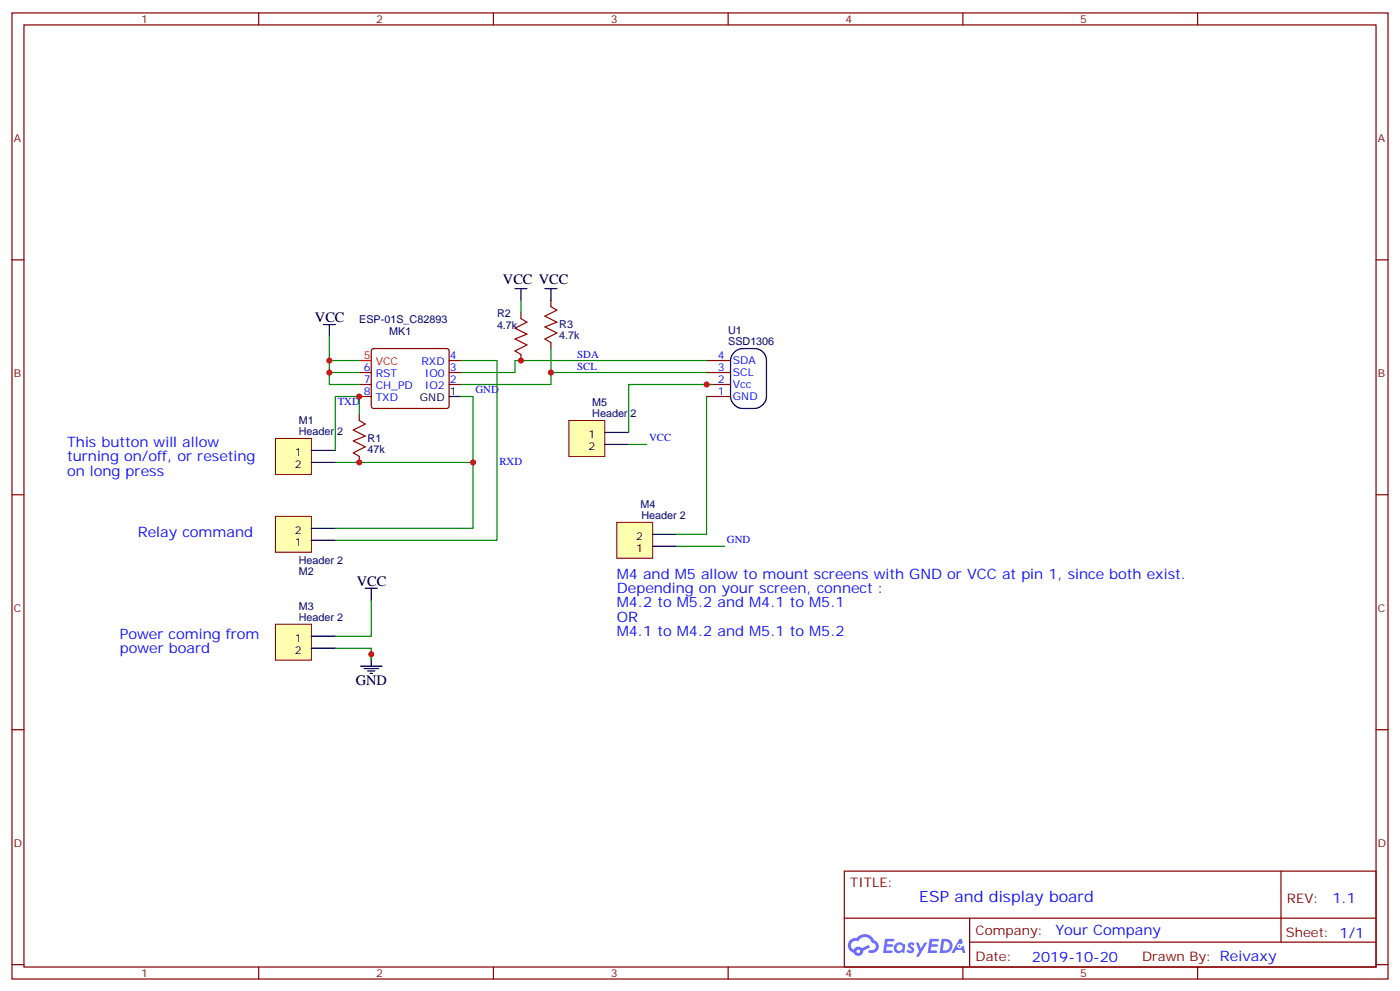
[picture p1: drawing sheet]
<svg xmlns="http://www.w3.org/2000/svg" width="412mm" height="292mm" viewBox="0 0 412 292" stroke-linecap="round" stroke-linejoin="round" font-family="sans-serif">
<g fill="none" stroke="#870000" stroke-width=".35">
<path d="M3.5 3.8h405.4v284.3h-405.4zM7.1 7.3h398.2v277.3h-398.2zM76.2 3.8v3.5M145.3 3.8v3.5M214.5 3.8v3.5M283.6 3.8v3.5M352.8 3.8v3.5M3.5 76.5h3.6M405.3 76.5h3.6M3.5 145.6h3.6M405.3 145.6h3.6M3.5 214.8h3.6"/>
<path d="M405.3 214.8h3.6M248.7 256.4h156.6v28.2h-156.6zM377.3 256.4v20.9M248.7 270.2h156.5M285.6 277.3h119.6M285.6 270.2v14.2M3.5 283.9h3.6M76.2 284.6v3.5M145.3 284.6v3.5M214.5 284.6v3.5M283.6 284.6v3.5M352.8 284.6v3.5"/>
<path d="M405.3 283.9h3.6"/>
</g>
<g fill="#5487ff">
<path d="M267.7 277.6a1.22 1.22 0 0 1 1.7 .2l-.4 .6a.47 .47 0 0 0-.3-.4 .47 .47 0 0 0-.5 .2l.1 .2a1.14 1.14 0 0 1 .8 1.8 1.14 1.14 0 0 1-1.9 0l-.2-.2 .5-.6 .7 .5a.29 .29 0 0 0 .3-.3 .29 .29 0 0 0-.2-.3 1.04 1.04 0 0 1-.6-1.7z"/>
<path d="M260.7 276.3h2.4l.3 .2-.2 .5-1.8 .1-.1 .8h1.5l.3 .4-.3 .4h-1.6l-.2 1.1h1.7l.2 .3-.2 .3-2.6 .1z"/>
<path d="M273.8 276.3h2.4l.3 .2-.1 .5-1.8 .1-.2 .8h1.6l.3 .4-.4 .4h-1.6l-.1 1.1h1.7l.2 .3-.2 .3-2.6 .1z"/>
<path d="M282.6 276.3h.7l.3 1.3-.6 .3a.69 .69 0 0 0-1 .3 .69 .69 0 0 0 .4 .9 .69 .69 0 0 0 .9-.6l.5-.2 .6 2.2h-.8l-.2-.9h-1.8l-.5 .9h-.8z"/>
<path d="M269.8 277.4h.8l.6 1.8 1.1-1.8h.9l-2.6 4.2h-.8l.9-1.5z"/>
<path d="M277.4 276.3l-.6 4.2h1.3a2.11 2.11 0 0 0 2.5-2.1 2.11 2.11 0 0 0-2.5-2.1zM278.1 277.1a1.39 1.39 0 0 1 1.7 1.4 1.39 1.39 0 0 1-1.8 1.3h-.3z"/>
<path d="M263.7 277.9a1.54 1.54 0 0 0-.1 2.2 1.54 1.54 0 0 0 2.2 .1l.6 .3 .3-2.3-.2-.3h-.4a1.49 1.49 0 0 0-2.4 0zM264 278.9a.94 .94 0 0 1 1.8 0 .94 .94 0 0 1-1.8 0z"/>
<path d="M250.4 276.7a2.18 2.18 0 0 0 1.1 3.7 1.44 1.44 0 0 0 1.6 .9 1.44 1.44 0 0 0 1.2-1.4l2-1.1-.5-.7-1.9 1a1.47 1.47 0 0 0-2.4 .4 1.39 1.39 0 0 1-.7-1.9 1.39 1.39 0 0 1 2-.5 2.12 2.12 0 0 1 2.2-1.3 2.12 2.12 0 0 1 1.9 1.7 1.14 1.14 0 0 1 1.1 1.4 1.14 1.14 0 0 1-1.7 .7 .43 .43 0 0 0-.5 .4 .43 .43 0 0 0 .4 .5 1.98 1.98 0 0 0 2.5-1.2 1.98 1.98 0 0 0-1.2-2.6 3.1 3.1 0 0 0-5.3-.6l-.9 .1zM252.3 280a.55 .55 0 0 1 1.1 0 .55 .55 0 0 1-1.1 0z"/>
<circle cx="282.6" cy="278.4" r=".26"/>
</g>
<g fill="none" stroke="#870000" stroke-width=".35">
<path d="M153.5 92v1.8M162.3 88.5v1.7M105.8 113.2h3.6M105.8 109.6h3.6M105.8 116.7h3.6M109.6 102.8l.5-.2h21.5l.5 .2 .2 .5v16.2l-.2 .5-.5 .2h-21.5l-.5-.2-.2-.5v-16.2zM132.3 113.2h3.5M132.3 109.6h3.5M132.3 106.1h3.5M153.5 104.4v1.7M162.3 100.8v1.8M208.1 113.2h7.1"/>
<path d="M208.1 109.6h7.1M208.1 106.1h7.1M208.1 116.7h7.1M105.8 122v1.8M105.8 134.3v1.8"/>
</g>
<path d="M132.3 116.7h3.5M216.4 103.6a3.6 3.6 0 0 1 2.3-1h3.5a3.5 3.5 0 0 1 3.6 3.5v10.6a3.8 3.8 0 0 1-3.6 3.5h-3.5a3.8 3.8 0 0 1-3.5-3.5v-10.6a3.5 3.5 0 0 1 1.2-2.5z" fill="none" stroke="#000" stroke-width=".35"/>
<path d="M105.8 106.1h3.6" fill="none" stroke="#f00" stroke-width=".35"/>
<path d="M153.5 93.8l1.7 1-3.5 1.8 3.5 1.8-3.5 1.4 3.5 1.7-3.5 1.8 1.8 1.1M162.3 90.2l1.7 1.1-3.5 1.8 3.5 1.7-3.5 1.4 3.5 1.8-3.5 1.8 1.8 1M105.8 123.8l1.8 1-3.5 1.8 3.5 1.7-3.5 1.5 3.5 1.7-3.5 1.8 1.7 1" fill="none" stroke="#a10000" stroke-width=".35"/>
<path d="M81.1 129h10.6v10.6h-10.6z" fill="#ffffb0" stroke="#800000" stroke-width=".29"/>
<path d="M91.7 132.6h7.1M91.7 136.1h7.1" fill="none" stroke="#000" stroke-width=".35"/>
<path d="M81.1 183.7h10.6v10.6h-10.6z" fill="#ffffb0" stroke="#800000" stroke-width=".29"/>
<path d="M91.7 187.3h7.1M91.7 190.8h7.1" fill="none" stroke="#000" stroke-width=".35"/>
<path d="M181.7 153.7h10.6v10.6h-10.6z" fill="#ffffb0" stroke="#800000" stroke-width=".29"/>
<path d="M192.3 157.3h7M192.3 160.8h7" fill="none" stroke="#000" stroke-width=".35"/>
<path d="M167.6 123.8h10.6v10.5h-10.6z" fill="#ffffb0" stroke="#800000" stroke-width=".29"/>
<path d="M178.2 127.3h7M178.2 130.8h7" fill="none" stroke="#000" stroke-width=".35"/>
<path d="M81.1 152h10.6v10.6h-10.6z" fill="#ffffb0" stroke="#800000" stroke-width=".29"/>
<g fill="none" stroke="#000" stroke-width=".35">
<path d="M95.2 95.5h3.6M97 95.5v3.6M151.7 84.9h3.5M153.5 84.9v3.6M160.5 84.9h3.5M162.3 84.9v3.6M91.7 159h7.1M91.7 155.5h7.1M107.6 173.1h3.5M109.4 173.1v3.6M106.2 196.1h6.3M107.2 196.8h4.3"/>
<path d="M108.3 197.5h2.1M109 198.2h.7M109.4 192.5v3.6"/>
</g>
<g fill="none" stroke="#008700" stroke-width=".35">
<path d="M97 99.1v7h8.8M153.5 88.5v3.5M97 106.1v3.5h8.8M97 109.6v3.6h8.8M135.8 116.7h3.5v38.8h-40.5M135.8 106.1h10.6v52.9h-47.6M162.3 102.6v10.6h-26.5M162.3 109.6h45.8M208.1 106.1h-56.4v3.5h-15.9M208.1 116.7v40.6h-8.8M209.9 113.2h-24.7v14.1M98.8 136.1h40.5"/>
<path d="M105.8 122v-5.3h-7v15.9M185.2 130.8h5.3M109.4 176.7v10.6h-10.6M199.3 160.8h14.1M98.8 190.8h10.6v3.5"/>
</g>
<g fill="#c00">
<circle cx="208.1" cy="113.2" r=".88"/>
<circle cx="162.3" cy="109.6" r=".88"/>
<circle cx="97" cy="106.1" r=".88"/>
<circle cx="109.4" cy="192.5" r=".88"/>
<circle cx="105.8" cy="116.7" r=".88"/>
<circle cx="105.8" cy="136.1" r=".88"/>
<circle cx="139.3" cy="136.1" r=".88"/>
<circle cx="153.5" cy="106.1" r=".88"/>
<circle cx="97" cy="109.6" r=".88"/>
</g>
<text font-size="4.6" fill="#00f" x="270.8" y="265.4">ESP and display board</text>
<g font-size="4.2">
<text x="148.2" y="83.5">VCC VCC</text>
<text x="92.8" y="94.8">VCC</text>
<text x="105.1" y="172.4">VCC</text>
<text x="104.8" y="201.7">GND</text>
</g>
<g font-size="4.2" fill="#00f">
<text x="19.8" y="131.5">This button will allow</text>
<text x="19.8" y="135.7">turning on/off, or reseting</text>
<text x="19.8" y="140">on long press</text>
<text x="40.6" y="158">Relay command</text>
<text x="181.7" y="170.3">M4 and M5 allow to mount screens with GND or VCC at pin 1, since both exist.</text>
<text x="181.7" y="174.6">Depending on your screen, connect :</text>
<text x="181.7" y="178.8">M4.2 to M5.2 and M4.1 to M5.1</text>
<text x="181.7" y="183">OR</text>
<text x="35.3" y="188">Power coming from</text>
<text x="181.7" y="187.3">M4.1 to M4.2 and M5.1 to M5.2</text>
<text x="35.3" y="192.2">power board</text>
<text x="392.5" y="265.7">1.1</text>
<text x="310.9" y="275.2">Your Company</text>
<text x="304" y="283">2019-10-20</text>
</g>
<g font-size="3.9" fill="#800">
<text x="250.5" y="261">TITLE:</text>
<text x="379.1" y="265.7">REV:</text>
<text x="287.4" y="275.2">Company:</text>
<text x="378.7" y="275.8">Sheet: 1/1</text>
<text x="287.4" y="282.9">Date:</text>
<text x="336.4" y="282.9">Drawn By: Reivaxy</text>
</g>
<g font-size="3.2" fill="#800">
<text x="41.6" y="6.8">1</text>
<text x="110.8" y="6.8">2</text>
<text x="179.9" y="6.8">3</text>
<text x="249.1" y="6.8">4</text>
<text x="318.2" y="6.8">5</text>
<text x="4.1" y="41.9">A</text>
<text x="405.9" y="41.9">A</text>
<text x="4.1" y="111.1">B</text>
<text x="405.9" y="111.1">B</text>
<text x="4.1" y="180.2">C</text>
<text x="405.9" y="180.2">C</text>
<text x="4.1" y="249.3">D</text>
<text x="405.9" y="249.3">D</text>
<text x="41.6" y="287.6">1</text>
<text x="110.8" y="287.6">2</text>
<text x="179.9" y="287.6">3</text>
<text x="249.1" y="287.6">4</text>
<text x="318.2" y="287.6">5</text>
</g>
<g font-size="3.2" fill="#000080">
<text x="105.8" y="95.1">ESP-01S_C82893</text>
<text x="146.4" y="93.2">R2</text>
<text x="114.7" y="98.7">MK1</text>
<text x="146.4" y="96.7">4.7k</text>
<text x="164.7" y="99.8">4.7k</text>
<text x="164.7" y="96.7">R3</text>
<text x="214.5" y="101.5">SSD1306</text>
<text x="214.5" y="98.4">U1</text>
<text x="174.5" y="119.6">M5</text>
<text x="88" y="124.8">M1</text>
<text x="174.5" y="122.7">Header 2</text>
<text x="88" y="128">Header 2</text>
<text x="108.3" y="130.2">R1</text>
<text x="108.3" y="133.3">47k</text>
<text x="188.6" y="149.6">M4</text>
<text x="189" y="152.7">Header 2</text>
<text x="88" y="166.1">Header 2</text>
<text x="88" y="169.2">M2</text>
<text x="88" y="179.5">M3</text>
<text x="88" y="182.7">Header 2</text>
</g>
<g font-size="3.2" fill="#f00">
<text x="107.2" y="105.8">5</text>
<text x="110.7" y="107.5">VCC</text>
</g>
<g font-size="3.2" fill="#00f">
<text x="124.2" y="107.5">RXD</text>
<text x="132.5" y="105.8">4</text>
<text x="170" y="105.2">SDA</text>
<text x="211.4" y="105.8">4</text>
<text x="215.9" y="107.2">SDA</text>
<text x="107.2" y="109.3">6</text>
<text x="107.2" y="112.8">7</text>
<text x="110.7" y="111.1">RST</text>
<text x="125.1" y="111.1">IO0</text>
<text x="132.5" y="112.8">2</text>
<text x="132.5" y="109.3">3</text>
<text x="170" y="108.8">SCL</text>
<text x="211.4" y="112.8">2</text>
<text x="211.4" y="109.3">3</text>
<text x="215.9" y="110.7">SCL</text>
<text x="99.5" y="119.3">TXD</text>
<text x="107.2" y="116.3">8</text>
<text x="110.7" y="114.6">CH_PD</text>
<text x="110.7" y="118.1">TXD</text>
<text x="125.1" y="114.6">IO2</text>
<text x="140.1" y="115.8">GND</text>
<text x="211.4" y="116.3">1</text>
<text x="215.9" y="117.8">GND</text>
<text x="215.9" y="114.2">Vcc</text>
<text x="191.2" y="129.9">VCC</text>
<text x="147.1" y="137">RXD</text>
<text x="214.1" y="159.9">GND</text>
</g>
<g font-size="3.2">
<text x="123.7" y="118.1">GND</text>
<text x="132.5" y="116.3">1</text>
<text x="173.3" y="128.9">1</text>
<text x="86.9" y="134.2">1</text>
<text x="86.9" y="137.7">2</text>
<text x="173.3" y="132.4">2</text>
<text x="86.9" y="160.6">1</text>
<text x="86.9" y="157.1">2</text>
<text x="187.4" y="158.9">2</text>
<text x="187.4" y="162.4">1</text>
<text x="86.9" y="188.8">1</text>
<text x="86.9" y="192.4">2</text>
</g>
</svg>
